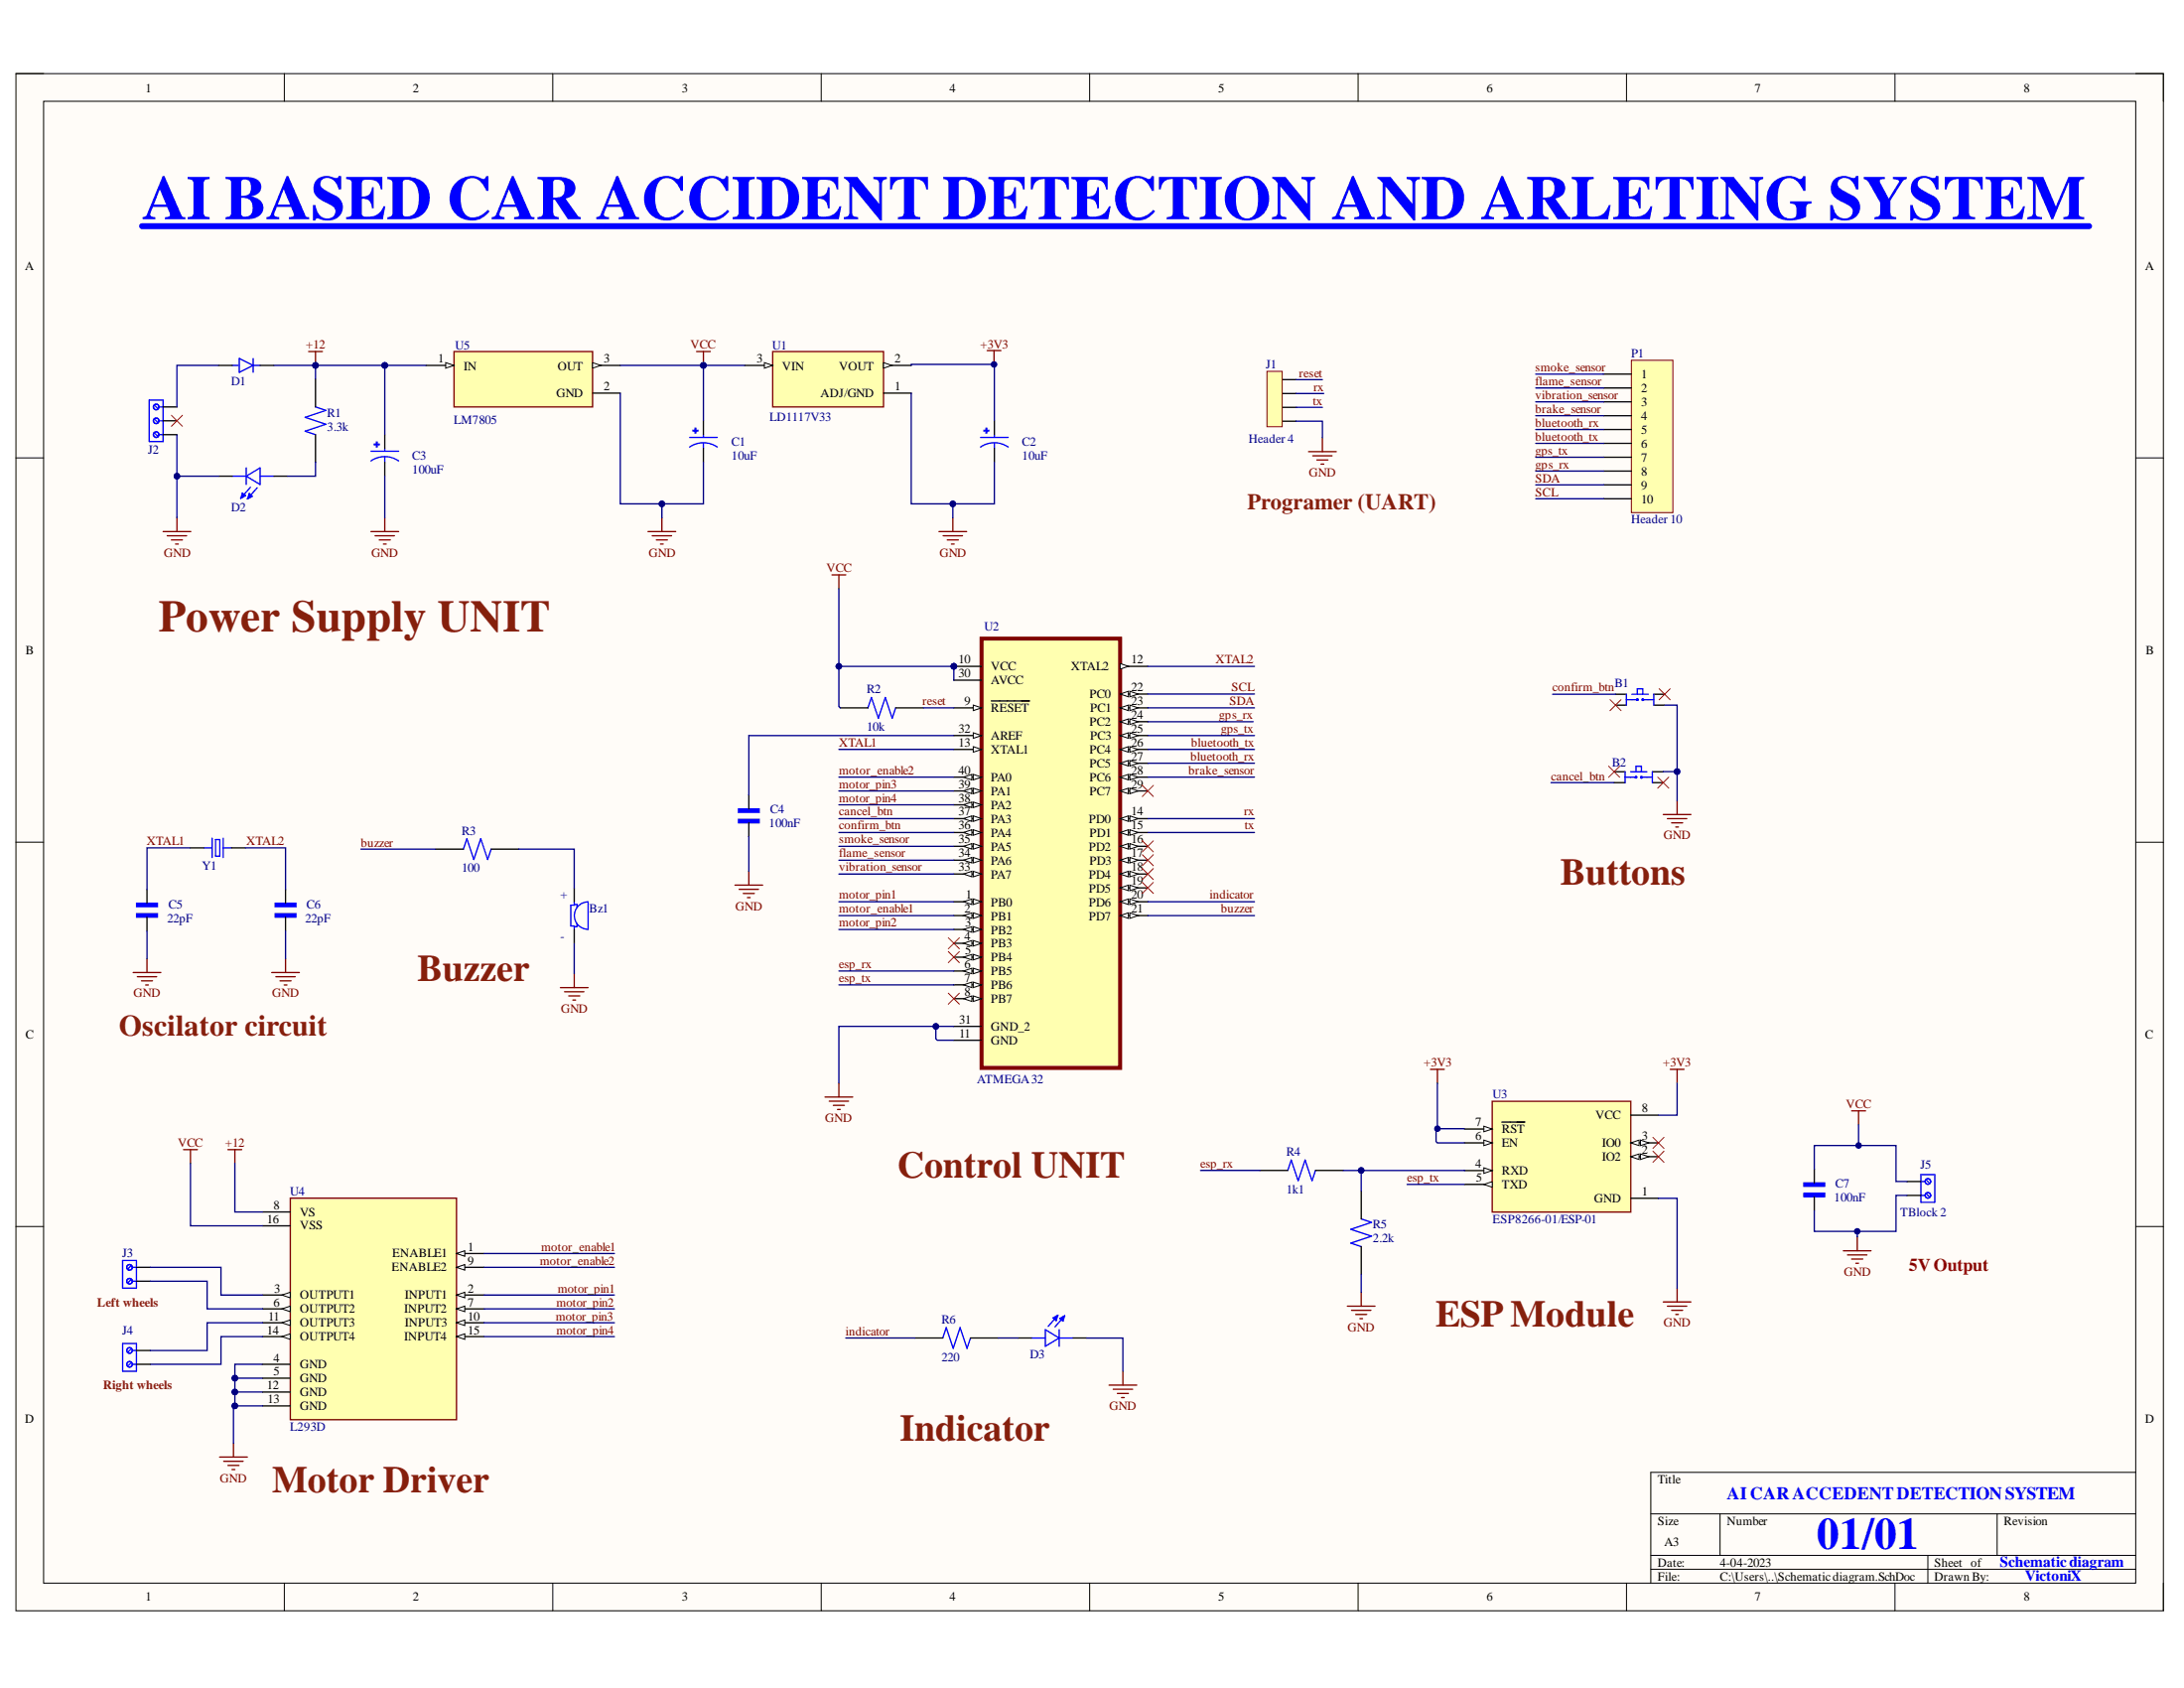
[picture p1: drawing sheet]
# Altium project my_final_project.PrjPcb
1 sheet, 31 parts. Net scope: global (net labels, ports and power ports of the same name join across sheets).
Board file: PCB_layout.PcbDoc

## Sheet Schematic diagram.SchDoc
size A3; SheetNumber: 1; SheetTotal: 1

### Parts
B1  Push button  [SW_TS02-66-95-BK-260-LCR-D]  (value not drawn)
B2  Push button  [SW_TS02-66-95-BK-260-LCR-D]  (value not drawn)
Bz1  AI-1223-TWT-12V-R  [XDCR_AI-1223-TWT-12V-R]  (value not drawn)
C1  10uF  [CAPPRD500W50D500H1100]
C2  10uF  [CAPPRD500W50D500H1100]
C3  100uF  [CAPPRD500W50D500H1100]
C4  100nF  [CAPRB500W50L450T300H550]
C5  22pF  [CAPRB500W50L450T300H550]
C6  22pF  [CAPRB500W50L450T300H550]
C7  100nF  [CAPRB500W50L450T300H550]
D1  1N4007  [DIOAD1060W70L435D230]  (value not drawn)
D2  L08R5000Q1  [LEDRD254W57D500H1070]  (value not drawn)
D3  L08R5000Q1  [LEDRD254W57D500H1070]  (value not drawn)
J1  Header 4  [SULLINS_PPTC041LFBN-RC]
J2  691214110003  [691214110003]  (value not drawn)
J3  691111710002  [691111710002]  (value not drawn)
J4  691111710002  [691111710002]  (value not drawn)
J5  TBlock 2  [691111710002]
P1  Header 10  [HDR1X10]
R1  3.3k  [RESAD1100W55L680D260]
R2  10k  [RESAD1100W55L680D260]
R3  100  [RESAD1100W55L680D260]
R4  1k1  [RESAD1100W55L680D260]
R5  2.2k  [RESAD1100W55L680D260]
R6  220  [RESAD1100W55L680D260]
U1  LD1117V33  [TO255P1020X450X1968-3]
U2  ATMEGA 32  [DIP254P1524X482-40]
U3  ESP8266-01/ESP-01  [XCVR_ESP8266-01/ESP-01]
U4  L293D  [DIP880W50P254L2000H510Q16]
U5  LM7805  [TO254P1054X470X1955-3]
Y1  ECS-160-S-4  [XTAL_ECS-160-20-4X]  (value not drawn)

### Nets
+3V3: C2.P U1.2(VOUT) U3.6(EN) U3.7(~{RST}) U3.8(VCC)
+12: C3.P D1.C R1.2 U4.8(VS) U5.1(IN)
GND: B1.4 B2.3 Bz1.N(NEG) C1.N C2.N C3.N C4.1 C5.1 C6.1 C7.1 D2.C D3.C J1.4 J2.1 J5.2 R5.1 U1.1(ADJ/GND) U2.11(GND) U2.31(GND_2) U3.1(GND) U4.4(GND) U4.5(GND) U4.12(GND) U4.13(GND) U5.2(GND)
VCC: C1.P C7.2 J5.1 R2.2 U1.3(VIN) U2.10(VCC) U2.30(AVCC) U4.16(VSS) U5.3(OUT)
bluetooth_rx: P1.5 U2.27(PC5)
bluetooth_tx: P1.6 U2.26(PC4)
brake_sensor: P1.4 U2.28(PC6)
buzzer: R3.2 U2.21(PD7)
cancel_btn: B2.2 U2.37(PA3)
confirm_btn: B1.1 U2.36(PA4)
esp_rx: R4.2 U2.6(PB5)
esp_tx: U2.7(PB6) U3.5(TXD)
flame_sensor: P1.2 U2.34(PA6)
gps_rx: P1.8 U2.24(PC2)
gps_tx: P1.7 U2.25(PC3)
indicator: R6.2 U2.20(PD6)
motor_enable1: U2.2(PB1) U4.1(ENABLE1)
motor_enable2: U2.40(PA0) U4.9(ENABLE2)
motor_pin1: U2.1(PB0) U4.2(INPUT1)
motor_pin2: U2.3(PB2) U4.7(INPUT2)
motor_pin3: U2.39(PA1) U4.10(INPUT3)
motor_pin4: U2.38(PA2) U4.15(INPUT4)
reset: J1.1 R2.1 U2.9(~{RESET})
rx: J1.2 U2.14(PD0)
SCL: P1.10 U2.22(PC0)
SDA: P1.9 U2.23(PC1)
smoke_sensor: P1.1 U2.35(PA5)
tx: J1.3 U2.15(PD1)
vibration_sensor: P1.3 U2.33(PA7)
XTAL1: C5.2 U2.13(XTAL1) Y1.1
XTAL2: C6.2 U2.12(XTAL2) Y1.2
NetBz1_P: Bz1.P(POS) R3.1
NetC4_2: C4.2 U2.32(AREF)
NetD1_A: D1.A J2.3
NetD2_A: D2.A R1.1
NetD3_A: D3.A R6.1
NetJ3_1: J3.1 U4.3(OUTPUT1)
NetJ3_2: J3.2 U4.6(OUTPUT2)
NetJ4_1: J4.1 U4.11(OUTPUT3)
NetJ4_2: J4.2 U4.14(OUTPUT4)
NetR4_1: R4.1 R5.2 U3.4(RXD)

Not connected (* = marked no-connect by the designer): B1 2* 3*; B2 1* 4*; J2 2*; U2 4(PB3)* 5(PB4)* 8(PB7)* 16(PD2)* 17(PD3)* 18(PD4)* 19(PD5)* 29(PC7)*; U3 2(IO2)* 3(IO0)*

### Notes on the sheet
- AI BASED CAR ACCIDENT DETECTION AND ARLETING SYSTEM
- Programer (UART)
- Power Supply UNIT
- Buttons
- (near Bz1) Buzzer
- Oscilator circuit
- Control UNIT
- 5V Output
- (near J3) Left wheels
- ESP Module
- (near J4) Right wheels
- (near U4) Motor Driver
- Indicator
- AI CAR ACCEDENT DETECTION SYSTEM
- 01/01
- Schematic diagram
- VictoniX
